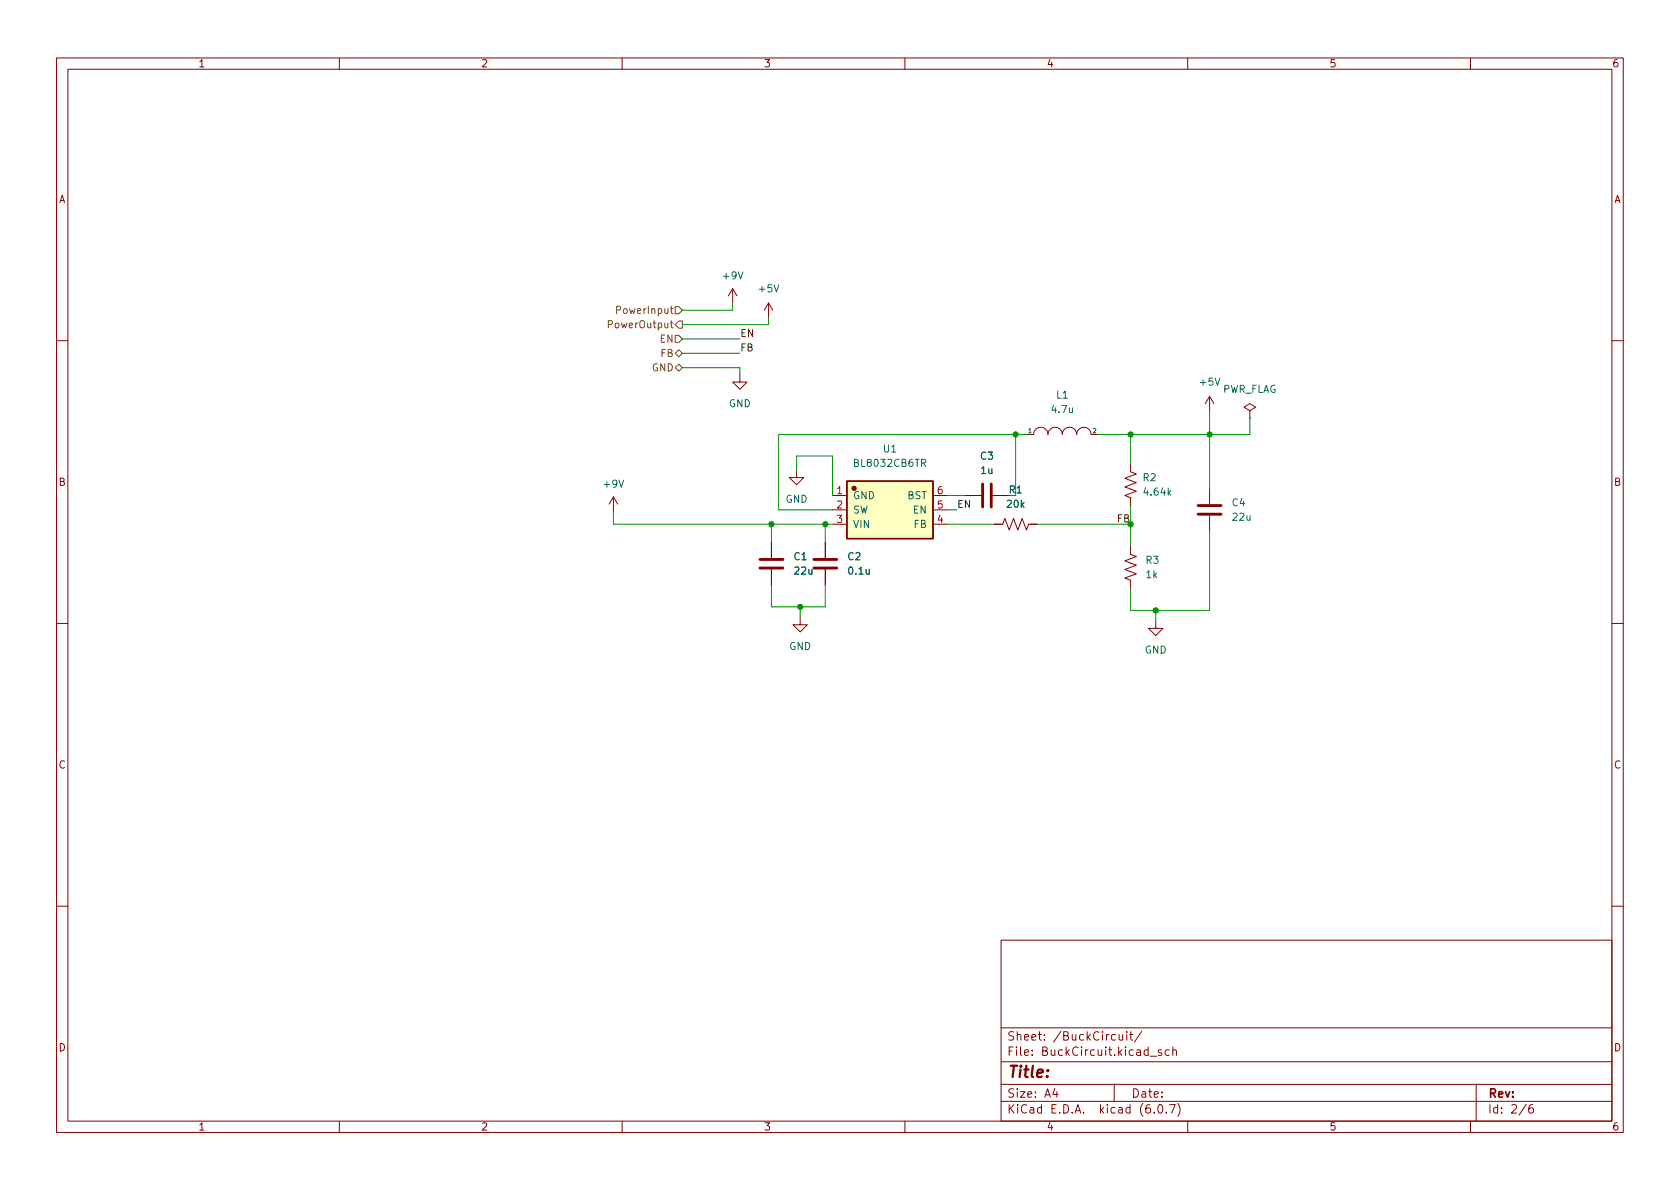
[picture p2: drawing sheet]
<svg xmlns="http://www.w3.org/2000/svg" width="297mm" height="210mm" viewBox="0 0 297 210" stroke-linecap="round" stroke-linejoin="round" font-family="sans-serif">
<g fill="none" stroke="#840000" stroke-width=".18">
<path d="M10 10.2h277v190.1h-277zM12 12.2h273v186.1h-273zM60 10.2v2M110 10.2v2M160 10.2v2M210 10.2v2M260 10.2v2M129.5 51l-.7 1.3M129.5 51v2.6M129.5 51l.8 1.3M135.9 53.6l-.8 1.3M135.9 53.6v2.5"/>
<path d="M135.9 53.6l.8 1.3M10 60.2h2M130.8 66.3v1.3h1.3l-1.3 1.2-1.3-1.2h1.3M181.5 76.8h1.3a1.27 1.27 0 0 1 1.2-1.2 1.27 1.27 0 0 1 1.3 1.2 1.27 1.27 0 0 1 1.3-1.2 1.27 1.27 0 0 1 1.2 1.2 1.27 1.27 0 0 1 1.3-1.2 1.27 1.27 0 0 1 1.3 1.2 1.27 1.27 0 0 1 1.2-1.2 1.27 1.27 0 0 1 1.3 1.2h1.3M213.9 70.1v2.5M213.9 70.1l-.8 1.3M213.9 70.1l.7 1.3M221 72.6l1-.6-1-.6-1 .6 1 .6v1.3M221 73.9h.1M285 60.2h2M108.5 87.9l-.8 1.2M108.5 87.9v2.5"/>
<path d="M108.5 87.9l.7 1.2M136.4 95.9v2.8M140.8 83.2v1.2h1.3l-1.3 1.3-1.2-1.3h1.2M145.9 95.9v2.8M147.2 92.7h2.5M147.2 87.6h2.5M147.2 90.2h2.5M165 92.7h2.5M165 87.6h2.5M165 90.2h2.5M170.7 87.6h2.8M175.5 87.6h2.8"/>
<path d="M175.8 92.7h1.5l.4-1 .7 2 .8-2 .8 2 .7-2 .8 2 .4-1h1.5M199.9 81.9v1.5l1 .4-2 .8 2 .7-2 .8 2 .8-2 .7 1 .4v1.5M199.9 96.5v1.5l1 .4-2 .8 2 .7-2 .8 2 .8-2 .7 1 .4v1.5M213.9 86.4v2.7M213.9 91.2v2.8M10 110.2h2M136.4 100.7v2.8M141.5 109.2v1.3h1.2l-1.2 1.3-1.3-1.3h1.3M145.9 100.7v2.8M204.3 109.8v1.3h1.3l-1.3 1.3-1.2-1.3h1.2M285 110.2h2M10 160.2h2"/>
<path d="M177 166.3h108v32h-108zM285 160.2h2M60 198.3v2M110 198.3v2M160 198.3v2M177 194.8h108M177 191.8h108M177 187.8h108M177 181.8h108M186.5 192.5l-.4 1h1M186.9 193v1M197 191.8v3"/>
<path d="M197.2 183l-.4-.1-.3 .3v.4l.1 .3h.6M197.9 182.9v1h.4l.2-.1M198.5 182.9v1M199.2 182.4v.2M199.2 182.9v1M199.7 182.9h.6M199.9 182.4v1.3l.4 .2M201.9 182.4l-1.3 1.9M203.4 186.8h1.1M204.1 196.7v.1M204.9 195.4l.2-.1a.81 .81 0 0 1 .6 .7 .81 .81 0 0 1-.3 .8h-.2a.81 .81 0 0 1-.6-.6 .81 .81 0 0 1 .3-.8zM205.4 185.7l-.4-.1-.2 .2 .1 .3 .5 .1v.4h-.6"/>
<path d="M206.2 196.7v.1M206.7 185.7l-.4-.1-.3 .3v.4l.1 .3h.6M206.8 195.3h1l-.7 1.5M207.4 185.8l.2-.2 .3 .1 .1 .9M207.4 185.1v1.5M208.2 195.1a1.72 1.72 0 0 1 0 2.3M210 198.3v2M260 198.3v2M261 191.8v6.5M269.9 195.3l-1.3 1.9M271 195.3a.6 .6 0 0 0-.7 .7v.5l.1 .3h.5l.2-.1 .1-.5-.2-.2-.4-.1-.3 .3"/>
</g>
<path d="M134.4 98.9h4M143.9 98.9h4.1M173.7 85.6v4.1M175.3 85.6v4.1M211.8 90.9h4.1M211.8 89.4h4.1M134.4 100.5h4M143.9 100.5h4.1" fill="none" stroke="#840000" stroke-width=".51"/>
<path d="M149.7 85.1h15.3v10.1h-15.3z" fill="#ffffc2" stroke="#ffffc2" stroke-width=".18"/>
<path d="M149.7 85.1h15.3v10.1h-15.3z" fill="none" stroke="#840000" stroke-width=".25"/>
<circle cx="151" cy="86.4" r=".38" fill="#840000" stroke="#840000" stroke-width=".18"/>
<path d="M107.6 57.4l.6-.1 .1-.2-.1-.3-.6-.1v1.3M109 54.8h.6l.1-.2v-.3l-.7-.1v1.2M118.5 57.1h.5M118.7 56.7v1.1l.3 .2M119.4 54.2h.6l.6 .7-.6 .6h-.6zM119.4 59.3h.6l.6 .6-.6 .7h-.6zM120 56.8h.6v1.2h-.6l-.6-.6zM119.4 62.5l.6-.7 .6 .7-.6 .6zM119.4 65l.6-.6 .6 .6-.6 .7z" fill="none" stroke="#725600" stroke-width=".18"/>
<g fill="none" stroke="#009600" stroke-width=".18">
<path d="M120.6 59.9h10.2M129.5 53.6v1.3h-8.9M135.9 56.1v1.3h-15.3M120.6 65h10.2v1.3M120.6 62.5h10.2M179.6 76.8v10.8M181.5 76.8h-43.8v13.4h9.5M199.9 76.8v5.1M213.9 72.6v13.8M221 73.9v2.9h-26.8M108.5 90.4v2.3h38.7M136.4 92.7v3.2"/>
<path d="M140.8 83.2v-2.6h6.4v7M145.9 92.7v3.2M167.5 90.2h1.7M167.5 92.7h8.3M167.5 87.6h3.2M183.4 92.7h16.5M199.9 89.5v7M213.9 94v13.9h-14v-3.8M136.4 103.5v3.8h9.5v-3.8M141.5 107.3v1.9M204.3 107.9v1.9"/>
</g>
<g fill="#009600" stroke="#009600" stroke-width=".18">
<circle cx="213.9" cy="76.8" r=".46"/>
<circle cx="179.6" cy="76.8" r=".46"/>
<circle cx="199.9" cy="76.8" r=".46"/>
<circle cx="204.3" cy="107.9" r=".46"/>
<circle cx="199.9" cy="92.7" r=".46"/>
<circle cx="145.9" cy="92.7" r=".46"/>
<circle cx="141.5" cy="107.3" r=".46"/>
<circle cx="136.4" cy="92.7" r=".46"/>
</g>
<text font-size="2.8" fill="#840000" x="178" y="190.6">Title:</text>
<g font-size="2.1" fill="#840000">
<text x="178" y="184">Sheet: /BuckCircuit/</text>
<text x="178" y="186.7">File: BuckCircuit.kicad_sch</text>
<text x="178" y="196.9">KiCad E.D.A. kicad (6.0.7)</text>
<text x="178" y="194.1">Size: A4</text>
<text x="200" y="194.1">Date:</text>
<text x="263" y="194.1">Rev:</text>
<text x="263" y="196.9">Id: 2/6</text>
</g>
<g font-size="1.8" fill="#840000">
<text x="35" y="11.9">1</text>
<text x="85" y="11.9">2</text>
<text x="135" y="11.9">3</text>
<text x="185" y="11.9">4</text>
<text x="235" y="11.9">5</text>
<text x="285" y="11.9">6</text>
<text x="10.3" y="35.9">A</text>
<text x="285.3" y="35.9">A</text>
<text x="10.3" y="85.9">B</text>
<text x="285.3" y="85.9">B</text>
<text x="10.3" y="135.9">C</text>
<text x="285.3" y="135.9">C</text>
<text x="10.3" y="185.9">D</text>
<text x="285.3" y="185.9">D</text>
<text x="35" y="199.9">1</text>
<text x="85" y="199.9">2</text>
<text x="135" y="199.9">3</text>
<text x="185" y="199.9">4</text>
<text x="235" y="199.9">5</text>
<text x="285" y="199.9">6</text>
</g>
<g font-size="1.8" fill="#006464">
<text x="127.9" y="49.4">+9V</text>
<text x="134.3" y="51.7">+5V</text>
<text x="186.8" y="70.5">L1</text>
<text x="212.3" y="68.2">+5V</text>
<text x="216" y="69.5">PWR_FLAG</text>
<text x="128.8" y="72">GND</text>
<text x="186.1" y="73">4.7u</text>
<text x="151.3" y="82.5">BL8032CB6TR</text>
<text x="156.2" y="80">U1</text>
<text x="173.4" y="81.3">C3</text>
<text x="173.5" y="83.8">1u</text>
<text x="106.9" y="86.2">+9V</text>
<text x="138.9" y="88.9">GND</text>
<text x="150.7" y="88.3">GND</text>
<text x="160.4" y="88.3">BST</text>
<text x="178.1" y="89.8">20k</text>
<text x="178.4" y="87.2">R1</text>
<text x="202.1" y="85.1">R2</text>
<text x="202.4" y="87.6">4.64k</text>
<text x="217.9" y="89.5">C4</text>
<text x="150.7" y="90.8">SW</text>
<text x="150.7" y="93.3">VIN</text>
<text x="161.5" y="90.8">EN</text>
<text x="161.6" y="93.3">FB</text>
<text x="218" y="92.1">22u</text>
<text x="140.4" y="99.1">C1</text>
<text x="140.5" y="101.6">22u</text>
<text x="149.9" y="99.1">C2</text>
<text x="150.1" y="101.6">0.1u</text>
<text x="202.6" y="99.7">R3</text>
<text x="202.7" y="102.2">1k</text>
<text x="139.5" y="114.9">GND</text>
<text x="202.4" y="115.6">GND</text>
</g>
<g font-size="1.8" fill="#725600">
<text x="108.1" y="58">PowerOutput</text>
<text x="109.6" y="55.5">PowerInput</text>
<text x="115.3" y="65.7">GND</text>
<text x="116.7" y="60.6">EN</text>
<text x="116.8" y="63.1">FB</text>
</g>
<g font-size="1.8" fill="#0f0f0f">
<text x="130.8" y="59.6">EN</text>
<text x="130.8" y="62.1">FB</text>
<text x="169.2" y="89.8">EN</text>
<text x="197.5" y="92.4">FB</text>
</g>
<g font-size="1.8" fill="#a90000">
<text x="148" y="87.4">1</text>
<text x="148" y="89.9">2</text>
<text x="165.8" y="89.9">5</text>
<text x="165.8" y="87.4">6</text>
<text x="148" y="92.5">3</text>
<text x="165.8" y="92.5">4</text>
</g>
<g font-size="1.1" fill="#006464">
<text x="181.8" y="76.6">1</text>
<text x="193.3" y="76.6">2</text>
</g>
</svg>
